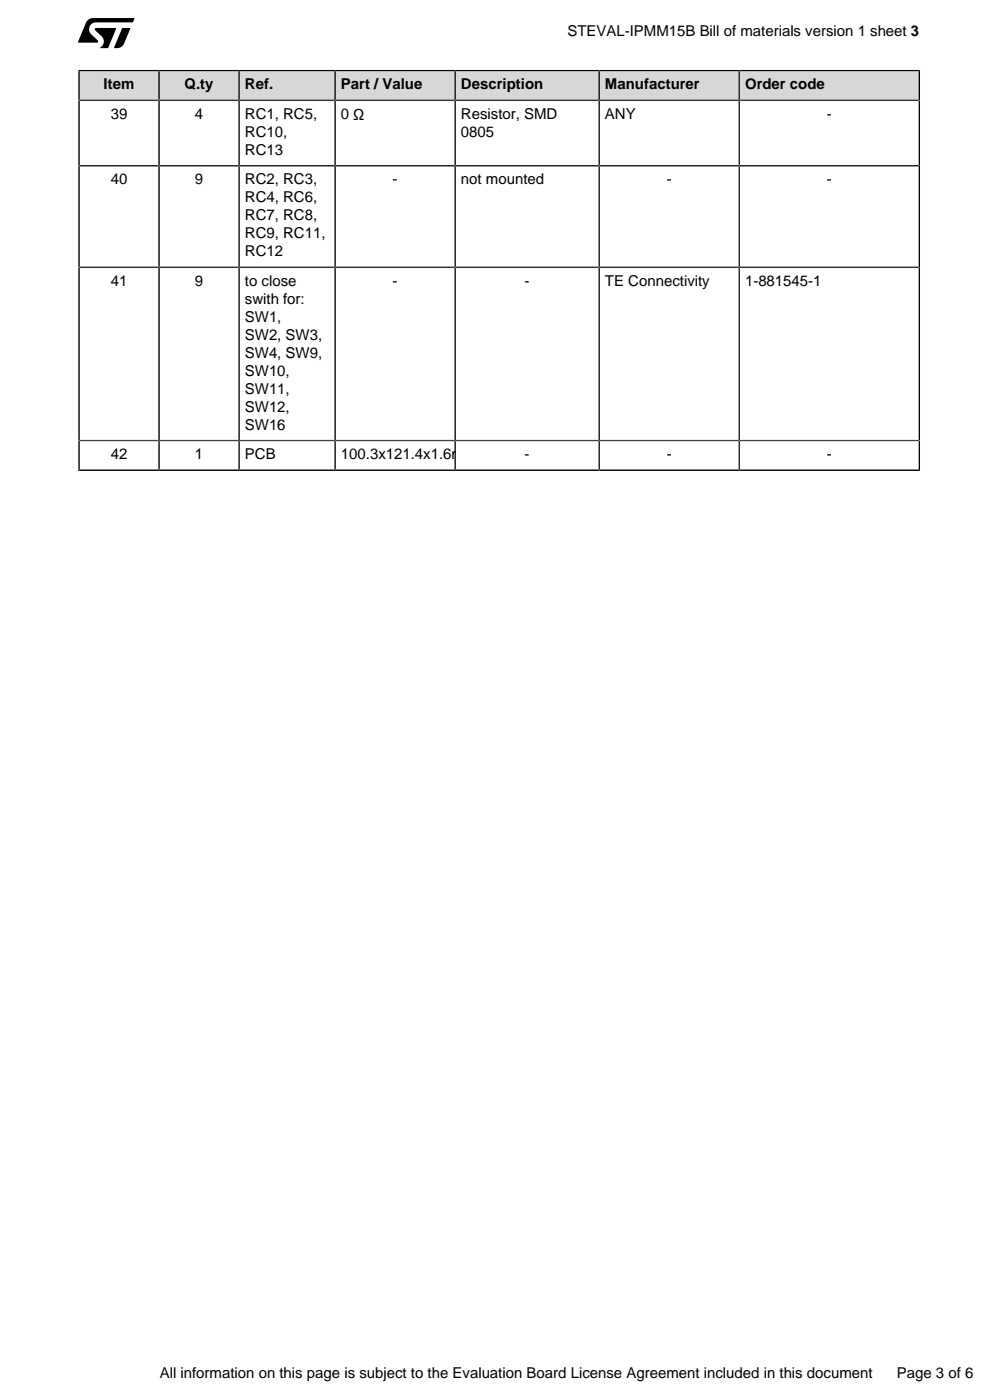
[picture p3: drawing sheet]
<svg xmlns="http://www.w3.org/2000/svg" width="210mm" height="297mm" viewBox="0 0 210 297" stroke-linecap="round" stroke-linejoin="round" font-family="sans-serif">
<path d="M20.2 6h4.5l-1.8 4.2h-1.8a1.56 1.56 0 0 0 .5-2.5l-1.4-1.3zM25.9 6h1.8l-1.4 3.2a1.61 1.61 0 0 1-1.5 1l-.6-.1zM18.7 4.2l1-.4 8.8 .1-.4 .8h-7.7a1.46 1.46 0 0 0-1.4 .9 1.46 1.46 0 0 0 .3 1.6l1.4 1.4 .1 .4h-4.2l1.6-4.2z" fill="#000"/>
<path d="M16.9 15.2h16.7v5.9h-16.7z" fill="#d7d7d7"/>
<path d="M16.8 14.8v6.5h16.9v-6.3h-17.1" fill="none" stroke="#000" stroke-width=".35"/>
<path d="M33.9 15.2h16.6v5.9h-16.6z" fill="#d7d7d7"/>
<path d="M33.7 15h17v6.3h-17z" fill="none" stroke="#000" stroke-width=".35"/>
<path d="M50.9 15.2h20v5.9h-20z" fill="#d7d7d7"/>
<path d="M50.7 15h20.4v6.3h-20.4z" fill="none" stroke="#000" stroke-width=".35"/>
<path d="M71.3 15.2h25.1v5.9h-25.1z" fill="#d7d7d7"/>
<path d="M71.1 15h25.4v6.3h-25.4z" fill="none" stroke="#000" stroke-width=".35"/>
<path d="M96.7 15.2h30.2v5.9h-30.2z" fill="#d7d7d7"/>
<path d="M96.5 15h30.6v6.3h-30.6z" fill="none" stroke="#000" stroke-width=".35"/>
<path d="M127.3 15.2h29.3v5.9h-29.3z" fill="#d7d7d7"/>
<path d="M127.1 15h29.7v6.3h-29.7z" fill="none" stroke="#000" stroke-width=".35"/>
<path d="M157 15.2h37.8v5.9h-37.8z" fill="#d7d7d7"/>
<path d="M195 14.8v6.5h-38.2v-6.3h38.4" fill="none" stroke="#000" stroke-width=".35"/>
<path d="M16.9 21.5h16.7v13.5h-16.7z" fill="#fff"/>
<path d="M16.8 21.3h16.9v13.9h-16.9z" fill="none" stroke="#000" stroke-width=".35"/>
<path d="M33.9 21.5h16.6v13.5h-16.6z" fill="#fff"/>
<path d="M33.7 21.3h17v13.9h-17z" fill="none" stroke="#000" stroke-width=".35"/>
<path d="M50.9 21.5h20v13.5h-20z" fill="#fff"/>
<path d="M50.7 21.3h20.4v13.9h-20.4z" fill="none" stroke="#000" stroke-width=".35"/>
<path d="M71.3 21.5h25.1v13.5h-25.1z" fill="#fff"/>
<path d="M71.1 21.3h25.4v13.9h-25.4z" fill="none" stroke="#000" stroke-width=".35"/>
<path d="M96.7 21.5h30.2v13.5h-30.2z" fill="#fff"/>
<path d="M96.5 21.3h30.6v13.9h-30.6z" fill="none" stroke="#000" stroke-width=".35"/>
<path d="M127.3 21.5h29.3v13.5h-29.3z" fill="#fff"/>
<path d="M127.1 21.3h29.7v13.9h-29.7z" fill="none" stroke="#000" stroke-width=".35"/>
<path d="M157 21.5h37.8v13.5h-37.8z" fill="#fff"/>
<path d="M156.8 21.3h38.2v13.9h-38.2z" fill="none" stroke="#000" stroke-width=".35"/>
<path d="M16.9 35.4h16.7v21.1h-16.7z" fill="#fff"/>
<path d="M16.8 35.2h16.9v21.5h-16.9z" fill="none" stroke="#000" stroke-width=".35"/>
<path d="M33.9 35.4h16.6v21.1h-16.6z" fill="#fff"/>
<path d="M33.7 35.2h17v21.5h-17z" fill="none" stroke="#000" stroke-width=".35"/>
<path d="M50.9 35.4h20v21.1h-20z" fill="#fff"/>
<path d="M50.7 35.2h20.4v21.5h-20.4z" fill="none" stroke="#000" stroke-width=".35"/>
<path d="M71.3 35.4h25.1v21.1h-25.1z" fill="#fff"/>
<path d="M71.1 35.2h25.4v21.5h-25.4z" fill="none" stroke="#000" stroke-width=".35"/>
<path d="M96.7 35.4h30.2v21.1h-30.2z" fill="#fff"/>
<path d="M96.5 35.2h30.6v21.5h-30.6z" fill="none" stroke="#000" stroke-width=".35"/>
<path d="M127.3 35.4h29.3v21.1h-29.3z" fill="#fff"/>
<path d="M127.1 35.2h29.7v21.5h-29.7z" fill="none" stroke="#000" stroke-width=".35"/>
<path d="M157 35.4h37.8v21.1h-37.8z" fill="#fff"/>
<path d="M156.8 35.2h38.2v21.5h-38.2z" fill="none" stroke="#000" stroke-width=".35"/>
<path d="M16.9 56.9h16.7v36.4h-16.7z" fill="#fff"/>
<path d="M16.8 56.7h16.9v36.8h-16.9z" fill="none" stroke="#000" stroke-width=".35"/>
<path d="M33.9 56.9h16.6v36.4h-16.6z" fill="#fff"/>
<path d="M33.7 56.7h17v36.8h-17z" fill="none" stroke="#000" stroke-width=".35"/>
<path d="M50.9 56.9h20v36.4h-20z" fill="#fff"/>
<path d="M50.7 56.7h20.4v36.8h-20.4z" fill="none" stroke="#000" stroke-width=".35"/>
<path d="M71.3 56.9h25.1v36.4h-25.1z" fill="#fff"/>
<path d="M71.1 56.7h25.4v36.8h-25.4z" fill="none" stroke="#000" stroke-width=".35"/>
<path d="M96.7 56.9h30.2v36.4h-30.2z" fill="#fff"/>
<path d="M96.5 56.7h30.6v36.8h-30.6z" fill="none" stroke="#000" stroke-width=".35"/>
<path d="M127.3 56.9h29.3v36.4h-29.3z" fill="#fff"/>
<path d="M127.1 56.7h29.7v36.8h-29.7z" fill="none" stroke="#000" stroke-width=".35"/>
<path d="M157 56.9h37.8v36.4h-37.8z" fill="#fff"/>
<path d="M156.8 56.7h38.2v36.8h-38.2z" fill="none" stroke="#000" stroke-width=".35"/>
<path d="M16.9 93.6h16.7v6h-16.7z" fill="#fff"/>
<path d="M16.6 99.7h17.1v-6.2h-16.9v6.4" fill="none" stroke="#000" stroke-width=".35"/>
<path d="M33.9 93.6h16.6v6h-16.6z" fill="#fff"/>
<path d="M33.7 93.5h17v6.2h-17z" fill="none" stroke="#000" stroke-width=".35"/>
<path d="M50.9 93.6h20v6h-20z" fill="#fff"/>
<path d="M50.7 93.5h20.4v6.2h-20.4z" fill="none" stroke="#000" stroke-width=".35"/>
<path d="M71.3 93.6h25.1v6h-25.1z" fill="#fff"/>
<path d="M71.1 93.5h25.4v6.2h-25.4z" fill="none" stroke="#000" stroke-width=".35"/>
<path d="M96.7 93.6h30.2v6h-30.2z" fill="#fff"/>
<path d="M96.5 93.5h30.6v6.2h-30.6z" fill="none" stroke="#000" stroke-width=".35"/>
<path d="M127.3 93.6h29.3v6h-29.3z" fill="#fff"/>
<path d="M127.1 93.5h29.7v6.2h-29.7z" fill="none" stroke="#000" stroke-width=".35"/>
<path d="M157 93.6h37.8v6h-37.8z" fill="#fff"/>
<path d="M195.2 99.7h-38.4v-6.2h38.2v6.4" fill="none" stroke="#000" stroke-width=".35"/>
<g font-size="3.2">
<text x="120.4" y="7.7">STEVAL-IPMM15B Bill of materials version 1 sheet 3</text>
<text x="22" y="19">Item</text>
<text x="39.1" y="19">Q.ty</text>
<text x="51.9" y="19">Ref.</text>
<text x="72.3" y="19">Part / Value</text>
<text x="97.8" y="19">Description</text>
<text x="128.3" y="19">Manufacturer</text>
<text x="158" y="19">Order code</text>
<text x="23.5" y="25.2">39</text>
<text x="41.3" y="25.2">4</text>
<text x="51.9" y="25.2">RC1, RC5,</text>
<text x="51.9" y="29">RC10,</text>
<text x="72.3" y="25.2">0 Ω</text>
<text x="97.8" y="25.2">Resistor, SMD</text>
<text x="97.8" y="29">0805</text>
<text x="128.3" y="25.2">ANY</text>
<text x="175.4" y="25.2">-</text>
<text x="51.9" y="32.8">RC13</text>
<text x="23.5" y="39.1">40</text>
<text x="41.3" y="39.1">9</text>
<text x="51.9" y="39.1">RC2, RC3,</text>
<text x="83.3" y="39.1">-</text>
<text x="97.8" y="39.1">not mounted</text>
<text x="141.4" y="39.1">-</text>
<text x="175.4" y="39.1">-</text>
<text x="51.9" y="42.9">RC4, RC6,</text>
<text x="51.9" y="46.7">RC7, RC8,</text>
<text x="51.9" y="50.6">RC9, RC11,</text>
<text x="51.9" y="54.4">RC12</text>
<text x="23.5" y="60.6">41</text>
<text x="41.3" y="60.6">9</text>
<text x="51.9" y="60.6">to close</text>
<text x="51.9" y="64.5">swith for:</text>
<text x="83.3" y="60.6">-</text>
<text x="111.3" y="60.6">-</text>
<text x="128.3" y="60.6">TE Connectivity</text>
<text x="158" y="60.6">1-881545-1</text>
<text x="51.9" y="68.3">SW1,</text>
<text x="51.9" y="72.1">SW2, SW3,</text>
<text x="51.9" y="75.9">SW4, SW9,</text>
<text x="51.9" y="79.7">SW10,</text>
<text x="51.9" y="83.5">SW11,</text>
<text x="51.9" y="87.3">SW12,</text>
<text x="51.9" y="91.1">SW16</text>
<text x="23.5" y="97.4">42</text>
<text x="41.3" y="97.4">1</text>
<text x="51.9" y="97.4">PCB</text>
<text x="72.3" y="97.4">100.3x121.4x1.6mm</text>
<text x="111.3" y="97.4">-</text>
<text x="141.4" y="97.4">-</text>
<text x="175.4" y="97.4">-</text>
<text x="33.9" y="292.4">All information on this page is subject to the Evaluation Board License Agreement included in this document</text>
<text x="190.2" y="292.4">Page 3 of 6</text>
</g>
</svg>
